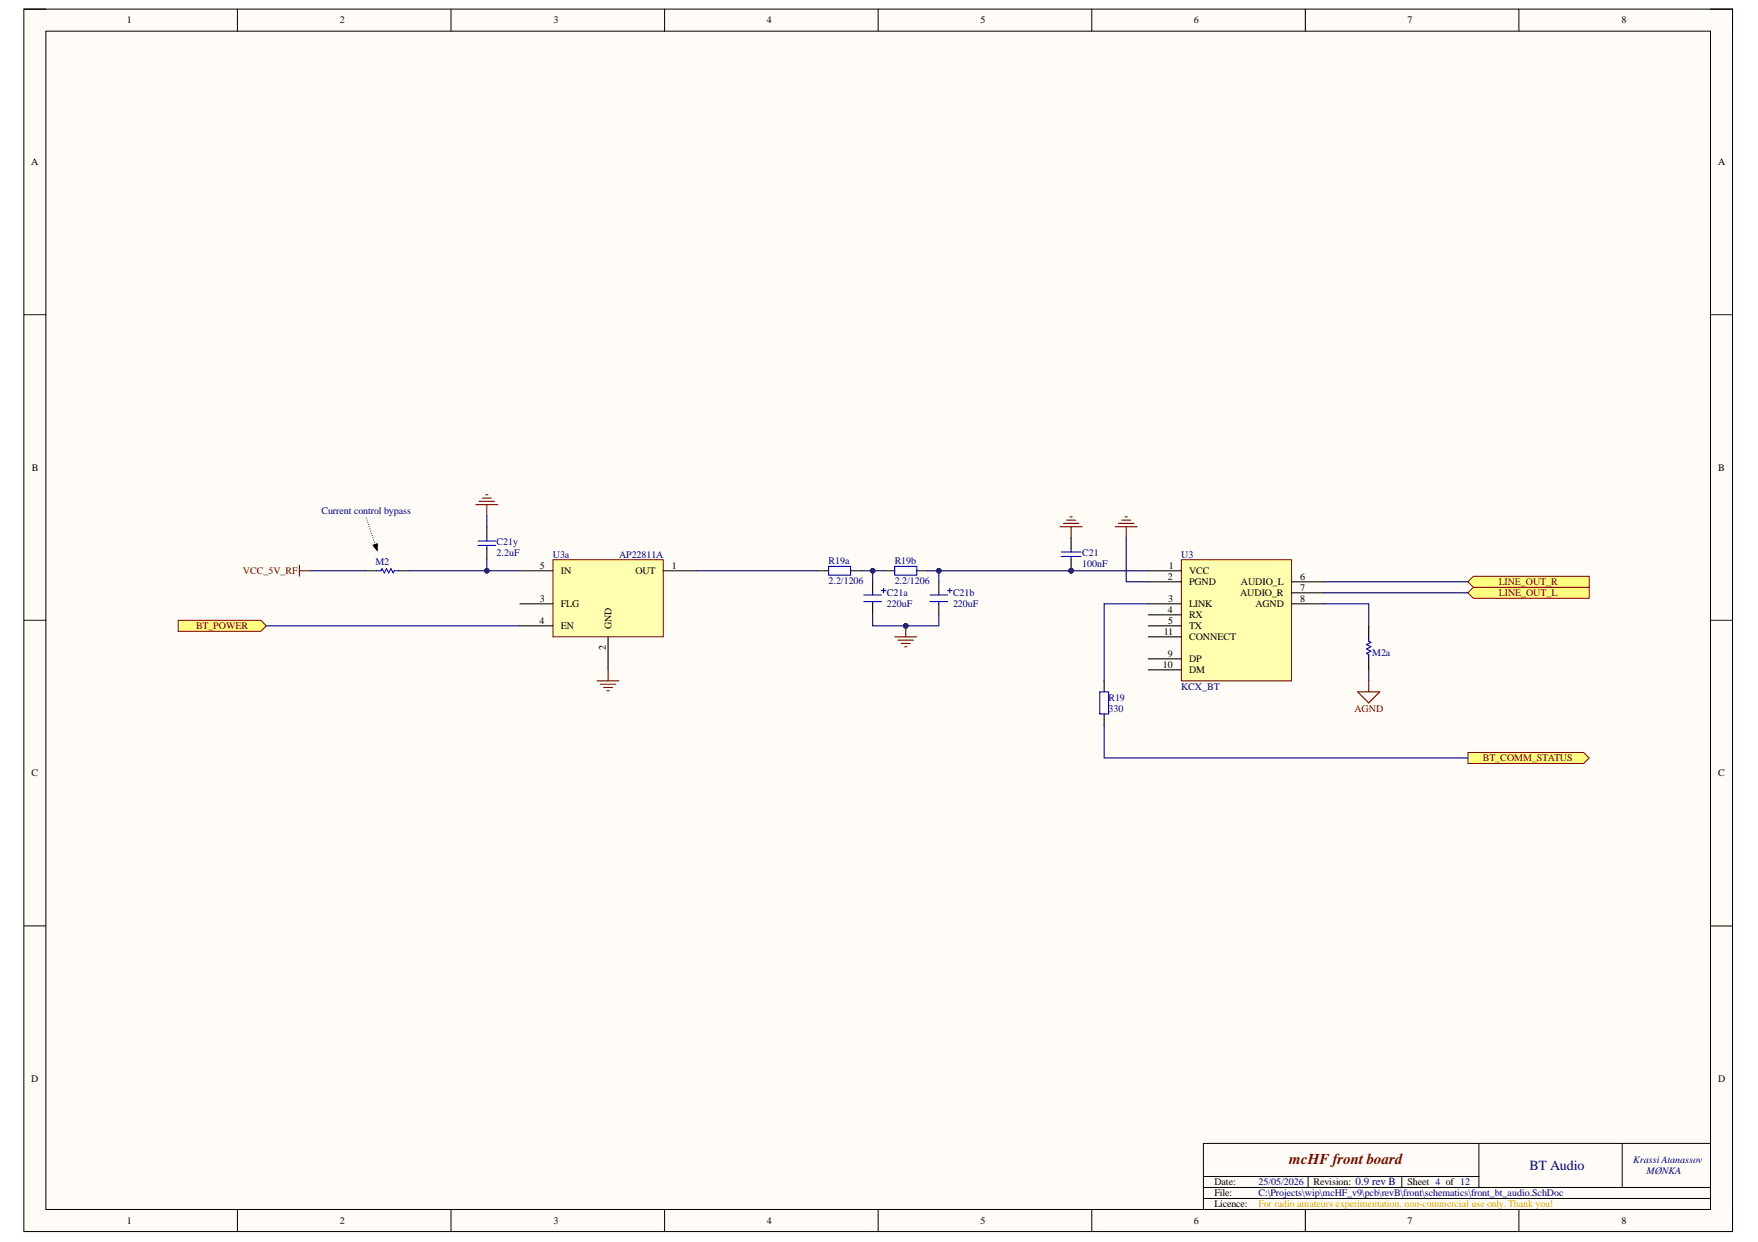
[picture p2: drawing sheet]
<svg xmlns="http://www.w3.org/2000/svg" width="297mm" height="210mm" viewBox="0 0 297 210" stroke-linecap="round" stroke-linejoin="round" font-family="sans-serif">
<path d="M4 1.5h288.7v206.6h-288.7z" fill-rule="evenodd" fill="#fffcf8"/>
<path d="M4 1.5h288.7v206.6h-288.7z" fill="none" stroke="#000" stroke-width=".17"/>
<path d="M7.8 5.3h281.2v199.1h-281.2z" fill-rule="evenodd" fill="#fffcf8"/>
<g fill="none" stroke="#000" stroke-width=".17">
<path d="M4 1.5h3.8M7.8 5.3h281.2v199.1h-281.2zM40.1 1.5v3.8M76.2 1.5v3.8M112.3 1.5v3.8M148.4 1.5v3.8M184.5 1.5v3.8M220.6 1.5v3.8M256.6 1.5v3.8M289 1.5h3.7v3.8M4 53.2h3.8M289 53.2h3.7"/>
<path d="M4 104.8h3.8M289 104.8h3.7M4 156.5h3.8M289 156.5h3.7M203.3 198.8h46.6M221 198.8v1.9M236.9 198.8v1.9M249.9 193.2v7.5M274.1 193.2v7.5M289 193.2h-85.7v11.2M40.1 204.4v3.7M76.2 204.4v3.7"/>
<path d="M112.3 204.4v3.7M148.4 204.4v3.7M184.5 204.4v3.7M203.3 200.7h85.7M203.3 202.5h85.7M220.6 204.4v3.7M256.6 204.4v3.7M292.7 204.4v3.7"/>
</g>
<circle cx="181" cy="96.5" r=".37" fill="#000080"/>
<circle cx="181" cy="96.5" r=".37" fill="none" stroke="#000080" stroke-width=".17"/>
<path d="M181 90.9v1.8M181 94.6v1.9" fill="none" stroke="#000" stroke-width=".19"/>
<circle cx="181" cy="96.5" r=".37" fill="#000080"/>
<circle cx="181" cy="96.5" r=".37" fill="none" stroke="#000080" stroke-width=".17"/>
<path d="M179.3 94h3.4M179.3 93.3h3.4M181 92.7v.6M181 94v.6" fill="none" stroke="#00f" stroke-width=".19"/>
<path d="M179.1 89h3.7M179.7 88.5h2.6M180.2 87.9h1.5M180.8 87.3h.4M181 89v1.9" fill="none" stroke="#800000" stroke-width=".19"/>
<path d="M199.6 94.6h18.6v20.5h-18.6z" fill-rule="evenodd" fill="#ffffb0"/>
<path d="M199.6 94.6h18.6v20.5h-18.6z" fill="none" stroke="#800000" stroke-width=".17"/>
<g fill="none" stroke="#000" stroke-width=".19">
<path d="M194 96.5h5.6M194 98.3h5.6M218.2 98.3h5.6M186.6 115.1v1.8M194 102h5.6M194 103.9h5.6M194 105.8h5.6M194 111.4h5.6M194 113.2h5.6M194 107.6h5.6M218.2 102h5.6M218.2 100.2h5.6"/>
<path d="M186.6 120.7v1.8"/>
</g>
<path d="M188.4 89h3.8M189 88.5h2.6M189.5 87.9h1.5M190.1 87.3h.4M190.3 89v1.9M229.4 116.9h3.7l-1.8 1.9zM231.3 115.1v1.8" fill="none" stroke="#800000" stroke-width=".19"/>
<path d="M185.8 116.9h1.5v3.8h-1.5z" fill="none" stroke="#00f" stroke-width=".19"/>
<path d="M50.6 95.5v1.9M50.6 96.5h1.9" fill="none" stroke="#800000" stroke-width=".18"/>
<path d="M248 100.2l1-.9h19.5v1.8h-19.5z" fill-rule="evenodd" fill="#ffff80"/>
<path d="M248 100.2l1-.9h19.5v1.8h-19.5z" fill="none" stroke="#800000" stroke-width=".17"/>
<path d="M248 98.3l1-.9h19.5v1.9h-19.5z" fill-rule="evenodd" fill="#ffff80"/>
<path d="M248 98.3l1-.9h19.5v1.9h-19.5z" fill="none" stroke="#800000" stroke-width=".17"/>
<path d="M231.3 105.8v1.8M231.3 111.4v1.8" fill="none" stroke="#000" stroke-width=".19"/>
<path d="M231.3 107.6v.8l.3 .2-.7 .3 .7 .4-.7 .4 .7 .4-.7 .3 .4 .2v.8" fill="none" stroke="#00f" stroke-width=".19"/>
<path d="M151.2 107.6h3.7M151.7 108.2h2.6M152.3 108.7h1.5M152.8 109.3h.4M153 105.8v1.8" fill="none" stroke="#800000" stroke-width=".18"/>
<circle cx="153" cy="105.8" r=".37" fill="#000080"/>
<circle cx="153" cy="105.8" r=".37" fill="none" stroke="#000080" stroke-width=".17"/>
<path d="M138.1 96.5h1.9M143.7 96.5h1.9M147.4 98.3v1.9M149.3 96.5h1.9M154.9 96.5h1.9M158.6 98.3v1.9M147.4 102v1.9M158.6 102v1.9" fill="none" stroke="#000" stroke-width=".18"/>
<g fill="none" stroke="#00f" stroke-width=".18">
<path d="M140 95.7h3.7v1.5h-3.7zM148.9 99.8h.8M149.3 99.4v.8M151.2 95.7h3.7v1.5h-3.7zM160.1 99.8h.8M160.5 99.4v.8M146 101.7h2.9M146 100.6h2.9M147.4 100.2v.4M147.4 101.7v.3M157.1 101.7h3M157.1 100.6h3"/>
<path d="M158.6 100.2v.4M158.6 101.7v.3"/>
</g>
<path d="M248 127.2h19.6l.9 .9-.9 .9h-19.6z" fill-rule="evenodd" fill="#ffff80"/>
<path d="M248 127.2h19.6l.9 .9-.9 .9h-19.6z" fill="none" stroke="#800000" stroke-width=".17"/>
<path d="M30.1 104.8h14l.9 1-.9 .9h-14z" fill-rule="evenodd" fill="#ffff80"/>
<path d="M30.1 104.8h14l.9 1-.9 .9h-14z" fill="none" stroke="#800000" stroke-width=".17"/>
<g fill="none" stroke="#000" stroke-width=".18">
<path d="M61.9 87.5h.1M62 87.9h.1M62.1 88.3h.1M62.3 88.6h.1M62.4 89h.1M62.5 89.4h.1M62.6 89.8h.1M62.8 90.1h.1M62.9 90.5h.1M63 90.9h.1M63 92.1l.7-.2v1.1zM63.1 91.2v.1"/>
<path d="M63.3 91.6h.1M63.4 92h.1M63.5 92.4h.1M63.6 92.7h.1"/>
</g>
<path d="M63 92.1l.7-.2v1.1z" fill="#000"/>
<path d="M93.4 94.6h18.7v13h-18.7z" fill-rule="evenodd" fill="#ffffb0"/>
<path d="M93.4 94.6h18.7v13h-18.7z" fill="none" stroke="#800000" stroke-width=".17"/>
<path d="M61.8 96.5h1.8M67.4 96.5h1.8M82.3 89v1.9M82.3 92.7v1.9M87.8 96.5h5.6M112.1 96.5h5.5M87.8 102h5.6M87.8 105.8h5.6M102.7 107.6v5.6" fill="none" stroke="#000" stroke-width=".18"/>
<path d="M63.6 96.5h.8l.2-.4 .3 .7 .4-.7 .4 .7 .4-.7 .3 .7 .2-.3h.8M80.8 92.2h2.9M80.8 91.4h2.9M82.3 90.9v.5M82.3 92.2v.5" fill="none" stroke="#00f" stroke-width=".18"/>
<path d="M80.4 85.3h3.7M81 84.7h2.6M81.5 84.2h1.5M82.1 83.6h.3M82.3 85.3v1.9M100.9 115.1h3.7M101.4 115.6h2.6M102 116.2h1.5M102.6 116.7h.3M102.7 113.2v1.9" fill="none" stroke="#800000" stroke-width=".18"/>
<path d="M52.5 96.5h9.3M69.2 96.5h18.6M117.6 96.5h20.5M45 105.8h42.8" fill="none" stroke="#000080" stroke-width=".18"/>
<circle cx="82.3" cy="96.5" r=".37" fill="#000080"/>
<circle cx="82.3" cy="96.5" r=".37" fill="none" stroke="#000080" stroke-width=".17"/>
<path d="M145.6 96.5h3.7" fill="none" stroke="#000080" stroke-width=".18"/>
<circle cx="147.4" cy="96.5" r=".37" fill="#000080"/>
<circle cx="147.4" cy="96.5" r=".37" fill="none" stroke="#000080" stroke-width=".17"/>
<path d="M147.4 103.9v1.9h5.6" fill="none" stroke="#000080" stroke-width=".18"/>
<circle cx="153" cy="105.8" r=".37" fill="#000080"/>
<circle cx="153" cy="105.8" r=".37" fill="none" stroke="#000080" stroke-width=".17"/>
<path d="M158.6 103.9v1.9h-5.6" fill="none" stroke="#000080" stroke-width=".18"/>
<circle cx="153" cy="105.8" r=".37" fill="#000080"/>
<circle cx="153" cy="105.8" r=".37" fill="none" stroke="#000080" stroke-width=".17"/>
<path d="M156.8 96.5h37.2" fill="none" stroke="#000080" stroke-width=".19"/>
<circle cx="158.6" cy="96.5" r=".37" fill="#000080"/>
<circle cx="158.6" cy="96.5" r=".37" fill="none" stroke="#000080" stroke-width=".17"/>
<circle cx="181" cy="96.5" r=".37" fill="#000080"/>
<circle cx="181" cy="96.5" r=".37" fill="none" stroke="#000080" stroke-width=".17"/>
<path d="M190.3 90.9v7.4h3.7M223.8 98.3h24.2M194 102h-7.4v13.1M223.8 102h7.5v3.8M223.8 100.2h24.2M186.6 122.5v5.6h61.4" fill="none" stroke="#000080" stroke-width=".19"/>
<path d="M82.3 94.6v1.9" fill="none" stroke="#000080" stroke-width=".18"/>
<circle cx="82.3" cy="96.5" r=".37" fill="#000080"/>
<circle cx="82.3" cy="96.5" r=".37" fill="none" stroke="#000080" stroke-width=".17"/>
<path d="M82.3 87.2v1.8M147.4 96.5v1.8" fill="none" stroke="#000080" stroke-width=".18"/>
<circle cx="147.4" cy="96.5" r=".37" fill="#000080"/>
<circle cx="147.4" cy="96.5" r=".37" fill="none" stroke="#000080" stroke-width=".17"/>
<path d="M158.6 96.5v1.8" fill="none" stroke="#000080" stroke-width=".18"/>
<circle cx="158.6" cy="96.5" r=".37" fill="#000080"/>
<circle cx="158.6" cy="96.5" r=".37" fill="none" stroke="#000080" stroke-width=".17"/>
<path d="M231.3 113.2v1.9" fill="none" stroke="#000080" stroke-width=".19"/>
<text font-size="2.5" fill="#800000" x="217.8" y="196.8">mcHF front board</text>
<text font-size="2.4" fill="#000080" x="258.4" y="197.8">BT Audio</text>
<g font-size="1.7">
<text x="21.4" y="4">1</text>
<text x="57.4" y="4">2</text>
<text x="93.5" y="4">3</text>
<text x="129.6" y="4">4</text>
<text x="165.7" y="4">5</text>
<text x="201.7" y="4">6</text>
<text x="237.8" y="4">7</text>
<text x="274" y="4">8</text>
<text x="5.3" y="27.9">A</text>
<text x="290.3" y="27.9">A</text>
<text x="5.4" y="79.6">B</text>
<text x="290.3" y="79.6">B</text>
<text x="91.2" y="96.1">5</text>
<text x="91.2" y="101.7">3</text>
<text x="94.7" y="97">IN</text>
<text x="107.3" y="97">OUT</text>
<text x="113.5" y="96.1">1</text>
<text x="197.3" y="98">2</text>
<text x="197.4" y="101.7">3</text>
<text x="197.5" y="96.1">1</text>
<text x="200.9" y="97">VCC</text>
<text x="200.9" y="98.9">PGND</text>
<text x="209.5" y="100.8">AUDIO_R</text>
<text x="209.7" y="98.9">AUDIO_L</text>
<text x="219.7" y="98">6</text>
<text x="219.7" y="99.8">7</text>
<text x="219.7" y="101.7">8</text>
<text x="91.1" y="105.4">4</text>
<text x="94.7" y="102.6">FLG</text>
<text x="94.7" y="106.3">EN</text>
<text x="103.3" y="106.3" transform="rotate(-90 103.3 106.3)">GND</text>
<text x="196.6" y="107.3">11</text>
<text x="197.3" y="103.5">4</text>
<text x="197.4" y="105.4">5</text>
<text x="200.9" y="102.6">LINK</text>
<text x="200.9" y="104.5">RX</text>
<text x="200.9" y="106.3">TX</text>
<text x="212.1" y="102.6">AGND</text>
<text x="102.4" y="109.9" transform="rotate(-90 102.4 109.9)">2</text>
<text x="196.5" y="112.8">10</text>
<text x="197.3" y="111">9</text>
<text x="200.9" y="111.9">DP</text>
<text x="200.9" y="113.8">DM</text>
<text x="200.9" y="108.2">CONNECT</text>
<text x="5.3" y="131.2">C</text>
<text x="290.3" y="131.2">C</text>
<text x="5.3" y="182.9">D</text>
<text x="290.3" y="182.9">D</text>
<text x="205.2" y="200.3">Date:</text>
<text x="205.2" y="202.2">File:</text>
<text x="221.9" y="200.3">Revision: 0.9 rev B</text>
<text x="237.8" y="200.3">Sheet 4 of 12</text>
<text x="21.4" y="206.8">1</text>
<text x="57.4" y="206.8">2</text>
<text x="93.5" y="206.8">3</text>
<text x="129.6" y="206.8">4</text>
<text x="165.7" y="206.8">5</text>
<text x="201.7" y="206.8">6</text>
<text x="205.2" y="204">Licence:</text>
<text x="237.8" y="206.8">7</text>
<text x="274" y="206.8">8</text>
</g>
<g font-size="1.7" fill="#000080">
<text x="54.3" y="86.8">Current control bypass</text>
<text x="63.4" y="95.6">M2</text>
<text x="83.9" y="92.2">C21y</text>
<text x="83.9" y="94">2.2uF</text>
<text x="93.4" y="94.2">U3a</text>
<text x="104.6" y="94.2">AP22811A</text>
<text x="140" y="95.3">R19a</text>
<text x="151.2" y="95.3">R19b</text>
<text x="182.8" y="94">C21</text>
<text x="182.8" y="95.9">100nF</text>
<text x="199.6" y="94.2">U3</text>
<text x="140" y="98.7">2.2/1206</text>
<text x="149.9" y="100.8">C21a</text>
<text x="151.2" y="98.7">2.2/1206</text>
<text x="161" y="100.8">C21b</text>
<text x="149.9" y="102.6">220uF</text>
<text x="161" y="102.6">220uF</text>
<text x="231.8" y="110.8">M2a</text>
<text x="187.3" y="118.4">R19</text>
<text x="199.6" y="116.6">KCX_BT</text>
<text x="187.3" y="120.3">330</text>
<text x="275.9" y="196.6">Krassi Atanassov</text>
<text x="212.6" y="200.3">25/05/2026</text>
<text x="212.6" y="202.2">C:\Projects\wip\mcHF_v9\pcb\revB\front\schematics\front_bt_audio.SchDoc</text>
<text x="278.2" y="198.5">MØNKA</text>
</g>
<g font-size="1.7" fill="#800000">
<text x="41" y="97">VCC_5V_RF</text>
<text x="253.2" y="98.9">LINE_OUT_R</text>
<text x="253.3" y="100.8">LINE_OUT_L</text>
<text x="33.1" y="106.3">BT_POWER</text>
<text x="228.9" y="120.3">AGND</text>
<text x="250.6" y="128.7">BT_COMM_STATUS</text>
</g>
<text font-size="1.7" fill="#f90" x="212.6" y="204">For radio amateurs experimentation, non-commercial use only. Thank you!</text>
</svg>
